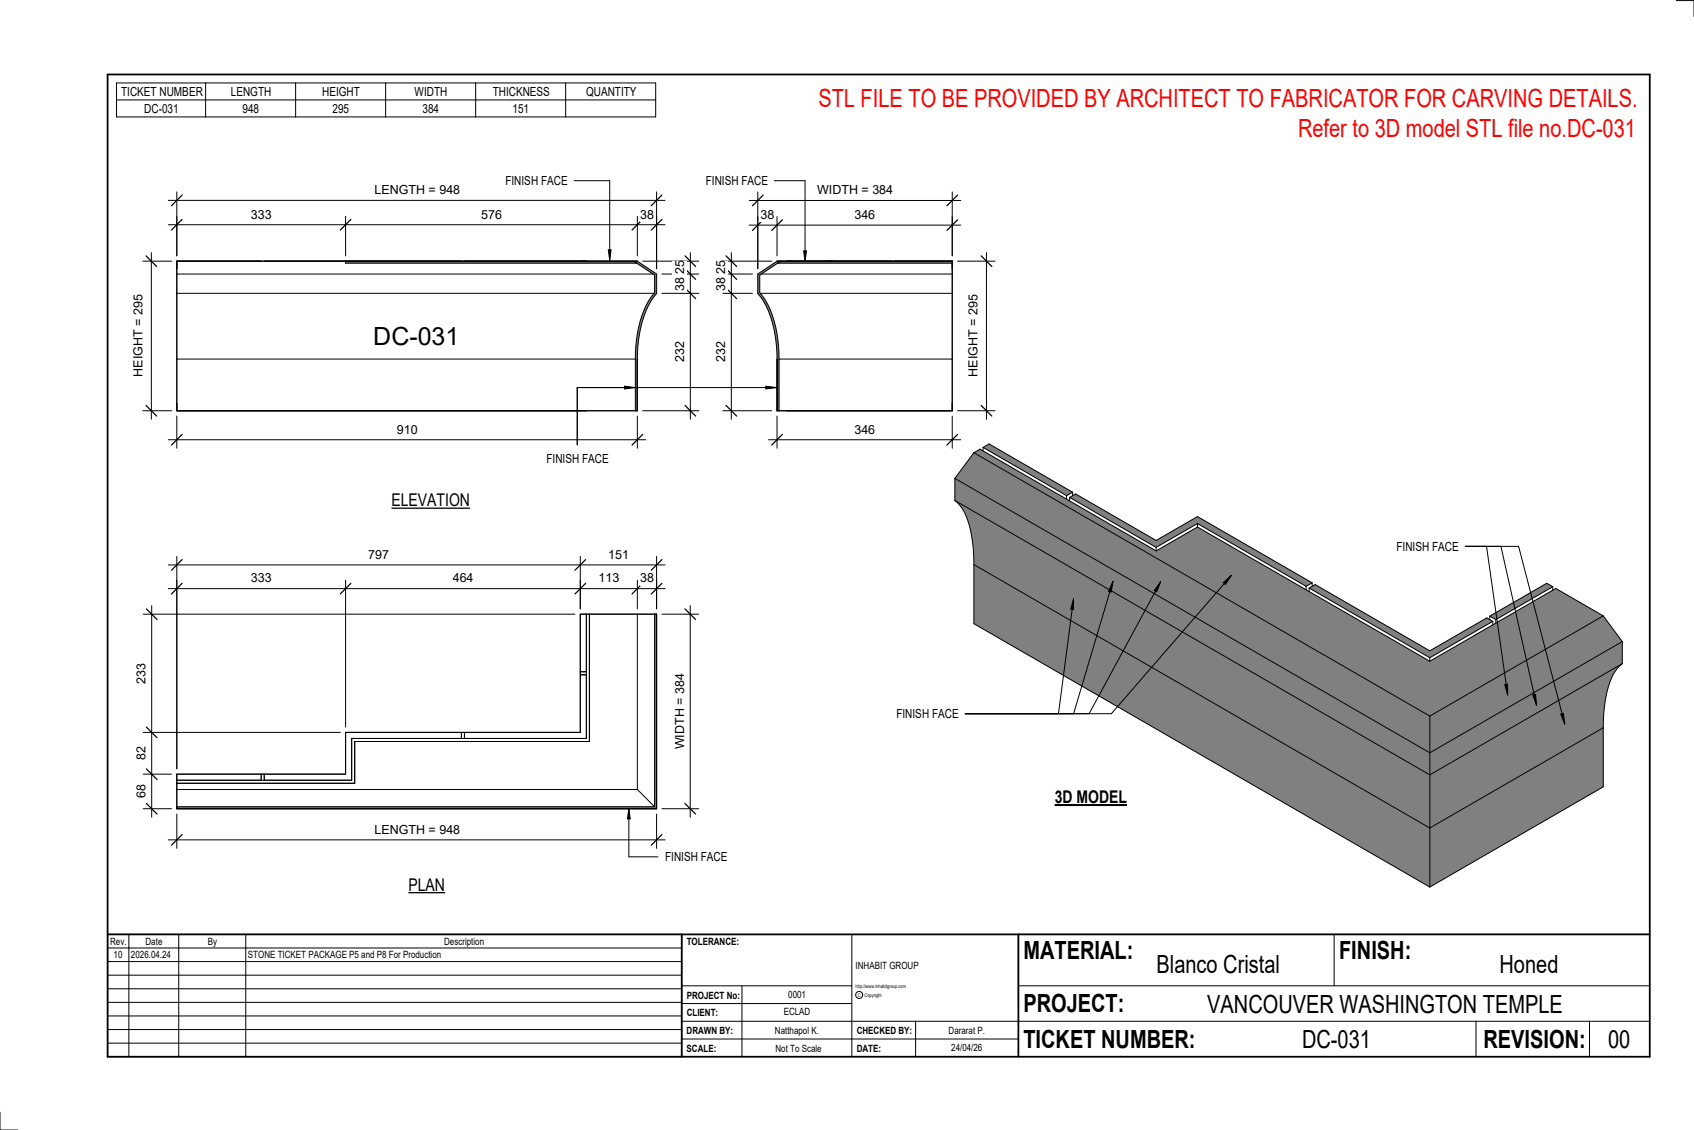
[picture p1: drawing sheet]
<svg xmlns="http://www.w3.org/2000/svg" width="914mm" height="610mm" viewBox="0 0 914 610" stroke-linecap="round" stroke-linejoin="round" font-family="sans-serif">
<g fill="#7c7c7c">
<path d="M342 141h2l10 7v10a55 55 0 0 0-10 36v28h-1v-28a56 56 0 0 1 10-36v-10z"/>
<path d="M187 141h155l2 1h-157z"/>
</g>
<path d="M95 141h249l10 7v10a55 55 0 0 0-10 36v28h-249zM95 148h257M187 141v1h157M342 141l11 7v10a56 56 0 0 0-10 36M353 158h-258v36h248M343 194v28" fill="none" stroke="#000" stroke-width=".54"/>
<g fill="#7c7c7c">
<path d="M409 148l10-7h2l-11 7v10a56 56 0 0 1 11 36v28h-2v-28a55 55 0 0 0-10-36z"/>
<path d="M420 142l1-1h93v1z"/>
</g>
<path d="M409 148l10-7h95v81h-95v-28a55 55 0 0 0-10-36zM410 158h104v36h-93M411 148h103M420 142h94M421 141l-11 7v10a56 56 0 0 1 11 36M421 194v28" fill="none" stroke="#000" stroke-width=".54"/>
<path d="M95 435h258v-104h1v105h-259z" fill="#7c7c7c"/>
<g fill="none" stroke="#000" stroke-width=".54">
<path d="M317 331v67h-127v23h-95M318 331v69h-127v23h-96M353 331v104M354 331h-10v95M354 331h-41v64h-126v23h-92v18M354 331v105h-259M313 364h4M313 362h4M249 395v3M251 395v3M141 418v3M143 418v3"/>
<path d="M95 435h258M344 426h-249v10M344 426l9 9"/>
</g>
<g fill="#808080">
<path d="M526 305l246 142v32l-246-143z"/>
<path d="M515 270l257 148v29l-246-142a60 60 0 0 0-7-31z"/>
<path d="M515 258l257 148v12l-257-148z"/>
<path d="M526 244l246 142v20l-257-148z"/>
<path d="M772 447l93-54v31l-93 55z"/>
<path d="M772 418l104-60a30 30 0 0 0-10 20l-1 15-93 54z"/>
<path d="M772 406l104-60v12l-104 60z"/>
<path d="M772 386l93-54 11 14-104 60z"/>
<path d="M526 244l246 142 93-54-25-15-68 40-126-73-22 13-95-55zM707 317l65 38 34-20-3-2-31 18-62-36zM804 332l3 2 31-17-3-2zM577 268l47 27 22-13 59 34 3-2-62-35-22 13-43-26zM531 241l45 26 3-1-45-27z"/>
</g>
<g fill="none" stroke="#000" stroke-width=".54">
<path d="M515 258v12M515 258l257 148 104-60M526 244l-11 14M526 244l3-2 95 55M526 244l246 142M531 241l3-2 45 27M531 241v2M531 241l45 26M515 270a30 30 0 0 1 10 20l1 15M515 270l257 148M576 267v2M577 268l4-2 43 26 22-13 62 35"/>
<path d="M577 268l47 27M577 268v2M579 266v1M579 266l-3 1M624 295v2M646 284l126 73M646 284l-22 13M646 282l-22 13M646 282l59 34M646 282v2M526 305v31l246 143M526 305l246 142"/>
<path d="M705 316v2M707 317l3-2 62 36 31-18 3 2M707 317l65 38M707 317v2M708 314v2M708 314l-3 2M838 317l-31 17M838 317l-3-2-31 17M838 317v1M804 332v2M804 332l3 2M806 335l-34 20"/>
<path d="M806 335v2M807 334v2M865 332l-93 54M865 332l-25-15-68 40M865 332l11 14M772 355v2M876 358a30 30 0 0 0-10 20l-1 15M876 358l-104 60M876 346v12M772 386v32M865 393v31l-93 55M865 393l-93 54"/>
<path d="M772 418v29M772 447v32"/>
</g>
<path d="M202 174h46v15h-46z" fill="#fff"/>
<path d="M95 117v21M187 117v21M344 117v21M354 117v28M91 121h268" fill="none" stroke="#000" stroke-width=".54"/>
<path d="M98 118l-5 6M189 118l-5 6M347 118l-6 6M357 118l-5 6" fill="none" stroke="#000" stroke-width=".67"/>
<g fill="#fff">
<path d="M346 112h7v7h-7z"/>
<path d="M260 112h11v7h-11z"/>
<path d="M135 112h11v7h-11z"/>
</g>
<path d="M91 108h268M95 104v34M354 104v41" fill="none" stroke="#000" stroke-width=".54"/>
<path d="M98 105l-5 6M357 105l-5 6" fill="none" stroke="#000" stroke-width=".67"/>
<path d="M202 99h46v7h-46z" fill="#fff"/>
<path d="M82 136v90M77 141h16M77 222h16" fill="none" stroke="#000" stroke-width=".54"/>
<path d="M79 138l6 6M79 219l6 5" fill="none" stroke="#000" stroke-width=".67"/>
<path d="M71 159h7v44h-7z" fill="#fff"/>
<path d="M373 136v90M347 141h30M357 158h20M357 148h20M347 222h30" fill="none" stroke="#000" stroke-width=".54"/>
<path d="M370 138l5 6M370 155l5 6M370 145l5 6M370 219l5 5" fill="none" stroke="#000" stroke-width=".67"/>
<g fill="#fff">
<path d="M363 141h8v7h-8z"/>
<path d="M363 149h8v8h-8z"/>
<path d="M363 184h8v11h-8z"/>
</g>
<path d="M91 237h258M95 224v18M344 224v18" fill="none" stroke="#000" stroke-width=".54"/>
<path d="M98 234l-5 6M347 234l-6 6" fill="none" stroke="#000" stroke-width=".67"/>
<path d="M214 228h11v7h-11z" fill="#fff"/>
<path d="M409 117v28M419 117v21M514 117v21M404 121h115" fill="none" stroke="#000" stroke-width=".54"/>
<path d="M412 119l-6 5M422 119l-5 5M517 119l-6 5" fill="none" stroke="#000" stroke-width=".67"/>
<g fill="#fff">
<path d="M411 112h7v8h-7z"/>
<path d="M461 112h11v8h-11z"/>
</g>
<path d="M404 108h115M409 104v41M514 104v34" fill="none" stroke="#000" stroke-width=".54"/>
<path d="M412 105l-6 6M517 105l-6 6" fill="none" stroke="#000" stroke-width=".67"/>
<path d="M441 99h41v7h-41z" fill="#fff"/>
<path d="M395 136v90M390 158h16M390 148h16M390 141h27M390 222h27" fill="none" stroke="#000" stroke-width=".54"/>
<path d="M392 138l6 6M392 155l6 6M392 145l6 6M392 219l6 5" fill="none" stroke="#000" stroke-width=".67"/>
<g fill="#fff">
<path d="M385 141h8v7h-8z"/>
<path d="M385 149h8v8h-8z"/>
<path d="M385 184h8v11h-8z"/>
</g>
<path d="M532 136v90M517 141h20M517 222h20" fill="none" stroke="#000" stroke-width=".54"/>
<path d="M530 138l5 6M530 219l5 5" fill="none" stroke="#000" stroke-width=".67"/>
<path d="M522 159h7v44h-7z" fill="#fff"/>
<path d="M415 237h104M419 224v18M514 224v18" fill="none" stroke="#000" stroke-width=".54"/>
<path d="M422 234l-5 6M517 234l-6 6" fill="none" stroke="#000" stroke-width=".67"/>
<path d="M461 228h11v7h-11z" fill="#fff"/>
<path d="M91 318h268M95 313v102M187 313v79M313 313v15M344 313v15M354 313v15" fill="none" stroke="#000" stroke-width=".54"/>
<path d="M98 315l-5 5M189 315l-5 5M316 315l-6 5M347 315l-6 5M357 315l-5 5" fill="none" stroke="#000" stroke-width=".67"/>
<g fill="#fff">
<path d="M135 308h11v8h-11z"/>
<path d="M244 308h11v8h-11z"/>
<path d="M323 308h11v8h-11z"/>
<path d="M346 308h7v8h-7z"/>
</g>
<path d="M95 439v19M354 439v19M91 453h268" fill="none" stroke="#000" stroke-width=".54"/>
<path d="M98 450l-5 6M357 450l-5 6" fill="none" stroke="#000" stroke-width=".67"/>
<path d="M202 444h46v7h-46z" fill="#fff"/>
<path d="M357 331h20M373 327v114M357 436h20" fill="none" stroke="#000" stroke-width=".54"/>
<path d="M370 328l5 6M370 433l5 6" fill="none" stroke="#000" stroke-width=".67"/>
<path d="M363 363h8v41h-8z" fill="#fff"/>
<path d="M77 331h233M82 327v114M77 395h107M77 418h16M77 436h16" fill="none" stroke="#000" stroke-width=".54"/>
<path d="M79 328l6 6M79 392l6 6M79 415l6 6M79 433l6 6" fill="none" stroke="#000" stroke-width=".67"/>
<g fill="#fff">
<path d="M72 423h8v8h-8z"/>
<path d="M72 403h8v7h-8z"/>
<path d="M72 358h8v11h-8z"/>
</g>
<path d="M91 305h268M95 300v115M313 300v28M354 300v28" fill="none" stroke="#000" stroke-width=".54"/>
<path d="M98 302l-5 6M316 302l-6 6M357 302l-5 6" fill="none" stroke="#000" stroke-width=".67"/>
<g fill="#fff">
<path d="M199 295h11v8h-11z"/>
<path d="M328 295h11v8h-11z"/>
</g>
<g fill="none" stroke="#000" stroke-width=".54">
<path d="M905 0h9v9M460 504v66M720 504v28M891 504h-341v37M368 532h92M401 532v38M550 532h341M368 551h523M368 541h92M494 551v19M797 551v19M858 551v19"/>
<path d="M368 561h182M0 600v10h10"/>
<circle cx="464" cy="537" r="1.9"/>
</g>
<path d="M58 40h833v530h-833zM58 504h833M368 504v66M550 504v66" fill="none" stroke="#000" stroke-width=".96"/>
<g fill="#fff">
<path d="M652 534h192v15h-192z"/>
<path d="M513 562h17v6h-17z"/>
<path d="M425 533h10v6h-10z"/>
<path d="M423 543h15v6h-15z"/>
<path d="M418 553h24v6h-24z"/>
<path d="M624 513h68v15h-68z"/>
<path d="M809 513h33v15h-33z"/>
<path d="M512 553h20v6h-20z"/>
<path d="M703 553h37v15h-37z"/>
<path d="M442 45h443v16h-443z"/>
<path d="M868 553h12v15h-12z"/>
<path d="M61 512h5v6h-5z"/>
</g>
<g fill="none" stroke="#000" stroke-width=".54">
<path d="M63 45h291v18h-291zM63 54h291M111 45v18M160 45v18M208 45v18M257 45v18M305 45v18M58 504h310v66h-310zM58 519h310M58 511h310M70 504v66M96 504v66"/>
<path d="M133 504v66M58 533h310M58 526h310M58 555h310M58 548h310M58 541h310M58 563h310"/>
</g>
<g fill="#fff">
<path d="M701 62h184v15h-184z"/>
<path d="M211 265h43v10h-43z"/>
</g>
<path d="M211 274h43" fill="none" stroke="#000" stroke-width=".69" stroke-linecap="butt"/>
<path d="M220 472h20v11h-20z" fill="#fff"/>
<path d="M220 482h20" fill="none" stroke="#000" stroke-width=".69" stroke-linecap="butt"/>
<path d="M569 424h40v12h-40z" fill="#fff"/>
<path d="M569 434h39" fill="none" stroke="#000" stroke-width="1.1" stroke-linecap="butt"/>
<path d="M337 208l6 1-6 1zM413 208l6 1-6 1z" fill="#000"/>
<path d="M337 208l6 1-6 1zM413 208l6 1-6 1zM419 209h-107v31" fill="none" stroke="#000" stroke-width=".54"/>
<path d="M295 244h33v7h-33z" fill="#fff"/>
<path d="M339 436l1 6h-1z" fill="#000"/>
<path d="M339 436l1 6h-1zM339 436v26h16" fill="none" stroke="#000" stroke-width=".54"/>
<path d="M359 459h33v7h-33z" fill="#fff"/>
<path d="M601 314l-1 5h-2zM601 314l-21 71M626 314l-2 5h-1zM626 314l-38 71M660 314l5-4-4 5zM665 310l-65 75h-79M579 323v6h-1zM579 323l-8 62" fill="none" stroke="#000" stroke-width=".54"/>
<path d="M601 314l-1 5h-2zM626 314l-2 5h-1zM660 314l5-4-4 5zM579 323v6h-1z" fill="#000"/>
<path d="M484 381h33v8h-33z" fill="#fff"/>
<path d="M328 135h2l-1 6z" fill="#000"/>
<path d="M310 97h19v44M328 135h2l-1 6z" fill="none" stroke="#000" stroke-width=".54"/>
<path d="M273 94h33v7h-33z" fill="#fff"/>
<path d="M418 97h17v44M434 135h1v6z" fill="none" stroke="#000" stroke-width=".54"/>
<path d="M434 135h1v6z" fill="#000"/>
<path d="M381 94h33v7h-33z" fill="#fff"/>
<path d="M791 295h29l25 96M802 295l12 80M810 295l19 85M812 369h2v6zM827 375h2v5zM842 385h2l1 6z" fill="none" stroke="#000" stroke-width=".54"/>
<path d="M812 369h2v6zM827 375h2v5zM842 385h2l1 6z" fill="#000"/>
<path d="M754 291h33v8h-33z" fill="#fff"/>
<g font-size="13.5" fill="#f00">
<text x="442" y="58">STL FILE TO BE PROVIDED BY ARCHITECT TO FABRICATOR FOR CARVING DETAILS.</text>
<text x="701" y="74">Refer to 3D model STL file no.DC-031</text>
</g>
<g font-size="13.5">
<text x="202" y="186">DC-031</text>
<text x="552" y="517">MATERIAL:</text>
<text x="723" y="517">FINISH:</text>
<text x="624" y="525">Blanco Cristal</text>
<text x="809" y="525">Honed</text>
<text x="552" y="546">PROJECT:</text>
<text x="652" y="546">VANCOUVER WASHINGTON TEMPLE</text>
<text x="552" y="565">TICKET NUMBER:</text>
<text x="703" y="565">DC-031</text>
<text x="801" y="565">REVISION:</text>
<text x="868" y="565">00</text>
</g>
<g font-size="9.4">
<text x="211" y="273">ELEVATION</text>
<text x="569" y="433">3D MODEL</text>
<text x="220" y="481">PLAN</text>
</g>
<g font-size="6.7">
<text x="65" y="52">TICKET NUMBER</text>
<text x="125" y="52">LENGTH</text>
<text x="174" y="52">HEIGHT</text>
<text x="224" y="52">WIDTH</text>
<text x="266" y="52">THICKNESS</text>
<text x="316" y="52">QUANTITY</text>
<text x="78" y="61">DC-031</text>
<text x="131" y="61">948</text>
<text x="179" y="61">295</text>
<text x="228" y="61">384</text>
<text x="277" y="61">151</text>
<text x="273" y="100">FINISH FACE</text>
<text x="381" y="100">FINISH FACE</text>
<text x="202" y="105">LENGTH = 948</text>
<text x="441" y="105">WIDTH = 384</text>
<text x="135" y="118">333</text>
<text x="260" y="118">576</text>
<text x="346" y="118">38</text>
<text x="411" y="118">38</text>
<text x="461" y="118">346</text>
<text x="369" y="148" transform="rotate(-90 369 148)">25</text>
<text x="391" y="148" transform="rotate(-90 391 148)">25</text>
<text x="369" y="157" transform="rotate(-90 369 157)">38</text>
<text x="391" y="157" transform="rotate(-90 391 157)">38</text>
<text x="369" y="195" transform="rotate(-90 369 195)">232</text>
<text x="391" y="195" transform="rotate(-90 391 195)">232</text>
<text x="77" y="203" transform="rotate(-90 77 203)">HEIGHT = 295</text>
<text x="528" y="203" transform="rotate(-90 528 203)">HEIGHT = 295</text>
<text x="214" y="234">910</text>
<text x="461" y="234">346</text>
<text x="295" y="250">FINISH FACE</text>
<text x="754" y="297">FINISH FACE</text>
<text x="199" y="301">797</text>
<text x="328" y="301">151</text>
<text x="135" y="314">333</text>
<text x="244" y="314">464</text>
<text x="323" y="314">113</text>
<text x="346" y="314">38</text>
<text x="79" y="369" transform="rotate(-90 79 369)">233</text>
<text x="484" y="387">FINISH FACE</text>
<text x="369" y="404" transform="rotate(-90 369 404)">WIDTH = 384</text>
<text x="79" y="410" transform="rotate(-90 79 410)">82</text>
<text x="79" y="431" transform="rotate(-90 79 431)">68</text>
<text x="202" y="450">LENGTH = 948</text>
<text x="359" y="465">FINISH FACE</text>
</g>
<g font-size="5.4">
<text x="59" y="510">Rev.</text>
<text x="79" y="510">Date</text>
<text x="112" y="510">By</text>
<text x="240" y="510">Description</text>
<text x="371" y="510">TOLERANCE:</text>
<text x="61" y="517">10</text>
<text x="71" y="517">2026.04.24</text>
<text x="134" y="517">STONE TICKET PACKAGE P5 and P8 For Production</text>
<text x="462" y="523">INHABIT GROUP</text>
<text x="371" y="539">PROJECT No:</text>
<text x="425" y="538">0001</text>
<text x="371" y="548">CLIENT:</text>
<text x="423" y="548">ECLAD</text>
<text x="371" y="558">DRAWN BY:</text>
<text x="418" y="558">Natthapol K.</text>
<text x="462" y="558">CHECKED BY:</text>
<text x="512" y="558">Dararat P.</text>
<text x="371" y="567">SCALE:</text>
<text x="419" y="567">Not To Scale</text>
<text x="462" y="567">DATE:</text>
<text x="513" y="567">24/04/26</text>
</g>
<g font-size="2.7">
<text x="462" y="533">http://www.inhabitgroup.com</text>
<text x="463" y="538">C</text>
<text x="467" y="538">Copyright</text>
</g>
</svg>
